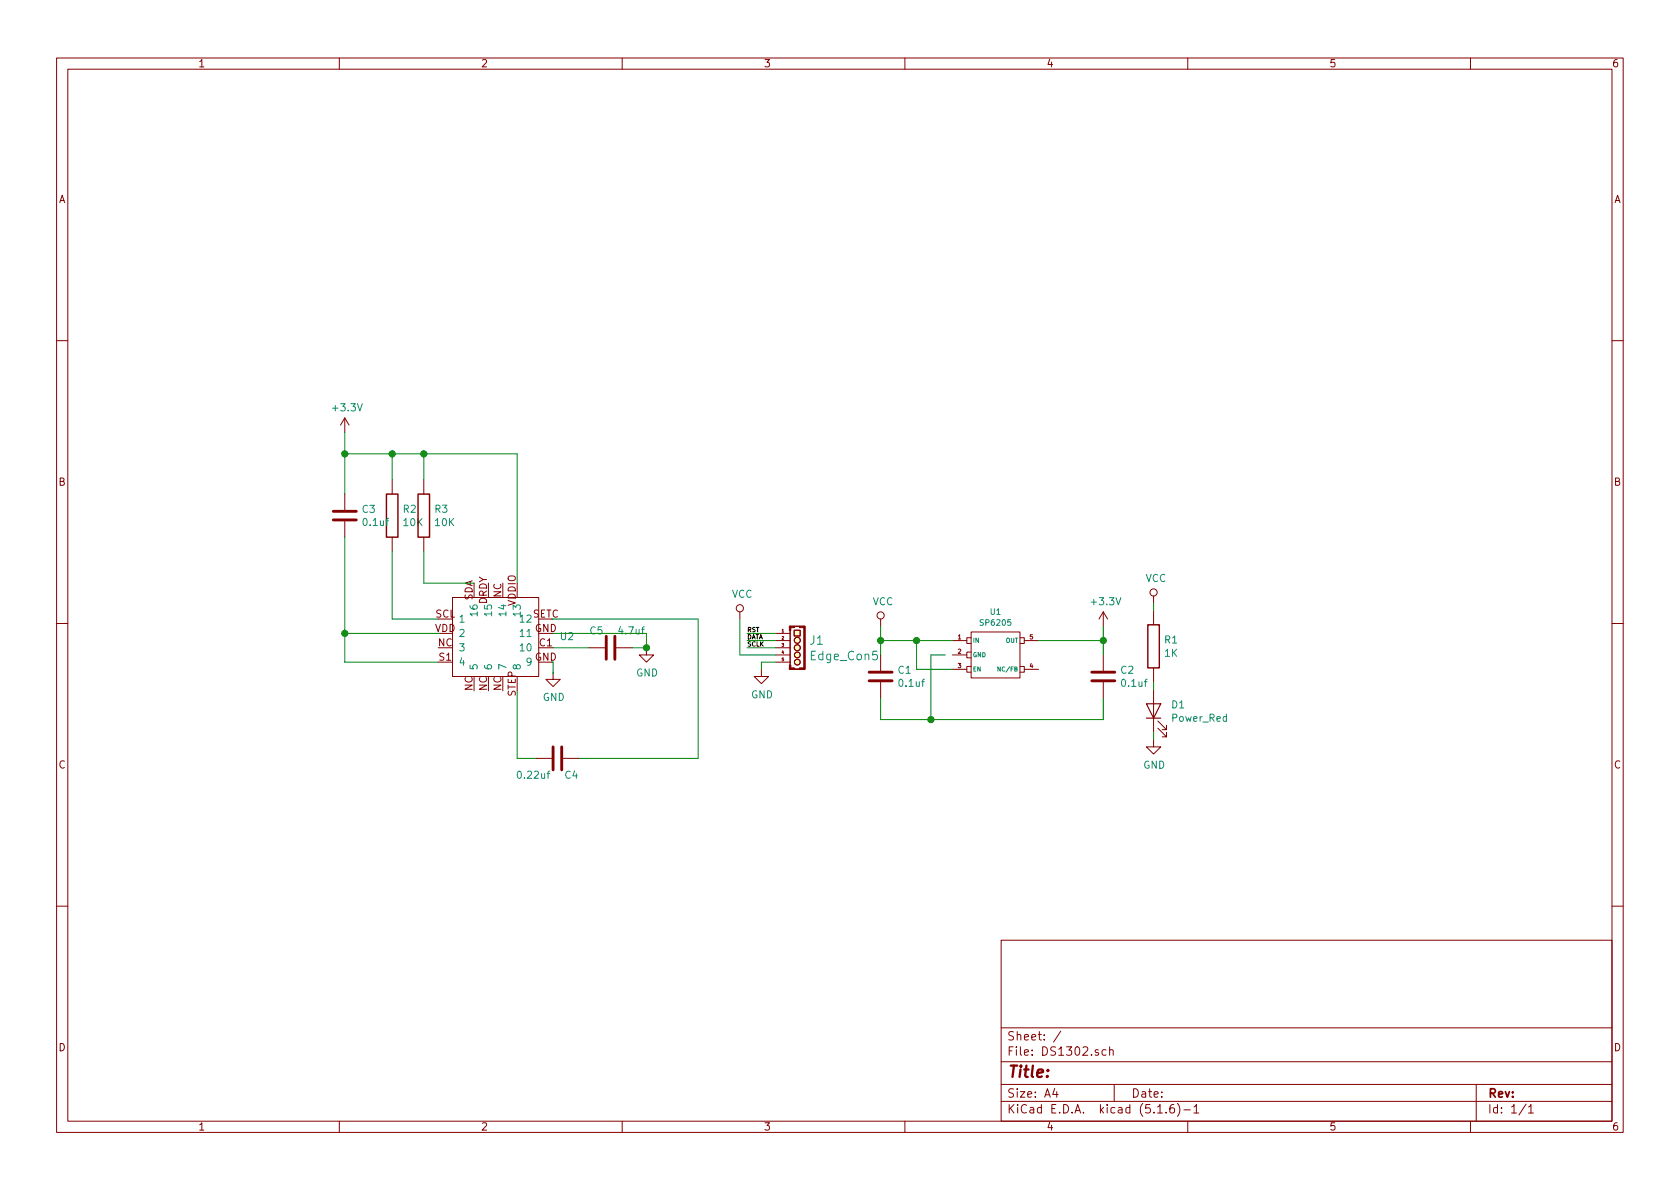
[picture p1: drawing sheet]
<svg xmlns="http://www.w3.org/2000/svg" width="297mm" height="210mm" viewBox="0 0 297 210" stroke-linecap="round" stroke-linejoin="round" font-family="sans-serif">
<g fill="none" stroke="#840000" stroke-width=".18">
<path d="M10 10.3h277v189.9h-277zM12 12.2h273v186.1h-273zM60 10.3v1.9M110 10.3v1.9M160 10.3v1.9M210 10.3v1.9M260 10.3v1.9M10 60.2h2M61 73.9l-.8 1.3M61 73.9v2.5M61 73.9l.7 1.3M285 60.2h2"/>
<path d="M61 87.4v2.8M61 92.2v2.8M69.3 84.8v2.6M69.3 95v2.5M74.9 84.8v2.6M74.9 95v2.5M10 110.3h2M80 105.7h15.2v13.9h-15.2zM97.8 118.9v1.2h1.3l-1.3 1.3-1.3-1.3h1.3M104.1 114.5h2.8M109 114.5h2.8M114.3 114.5v1.3h1.3l-1.3 1.3-1.3-1.3h1.3"/>
<path d="M130.8 108.2v1.3M134.6 118.4v1.2h1.3l-1.3 1.3-1.3-1.3h1.3M137.2 112h2.5M137.2 113.3h2.5M137.2 114.5h2.5M137.2 115.8h2.5M137.2 117.1h2.5M139.7 110.7h2.5v7.7h-2.5zM139.7 111.5v6.1M140.4 111.4h1.1v1.1h-1.1zM155.7 109.5v1.2M155.7 115.8v2.8"/>
<path d="M168.4 113.3h2.5M168.4 115.8h2.5M168.4 118.4h2.5M171.7 111.8h8.6v8.1h-8.6zM171.7 117.9h-.8v1h.8M171.7 115.3h-.8v1h.8M171.7 112.8h-.8v1h.8M180.3 117.9h.8v1h-.8M180.3 112.8h.8v1h-.8M181.1 113.3h2.5M181.1 118.4h2.5M195.1 108.2l-.8 1.3"/>
<path d="M195.1 108.2v2.5M195.1 115.8v2.8M195.1 108.2l.7 1.3M204 105.4v1.3M204 107.9v2.6M204 118.1v2.5M285 110.3h2M94.7 134.1h2.8M99.6 134.1h2.8M155.7 120.6v2.8M195.1 120.6v2.8M204 130.8v1.3h1.2l-1.2 1.2-1.3-1.2h1.3"/>
<path d="M204 121.9v7.6M204.7 128.8l1.5 1.5v-.8v.8h-.7M204.7 127.5l1.5 1.5v-.7v.7h-.7M10 160.2h2M177 166.3h108v32h-108zM285 160.2h2M60 198.3v1.9M110 198.3v1.9M160 198.3v1.9M177 194.8h108M177 191.8h108M177 187.8h108"/>
<path d="M177 181.8h108M186.5 192.5l-.4 1h1M186.8 193v1M187.6 182.3l-1.3 2M195.6 185.7l-.5-.1-.3 .3 .2 .6h.6M196.2 185.7l.2-.1 .4 .1v.9M196.2 185.1v1.5M197 191.8v3M204.7 196.8h.8M206.2 196.7v.1M207.5 195.3a.59 .59 0 0 0-.7 .7v.5l.2 .2 .4 .1 .2-.1 .1-.5-.2-.2-.4-.1-.3 .3M208.2 195.1a1.71 1.71 0 0 1 0 2.3"/>
<path d="M209.3 196.3h1.2M210 198.3v1.9M211.1 195.8l.4-.5v1.5M211.1 196.8h.9M260 198.3v1.9M261 191.8v6.5M269.8 195.2l-1.2 2M270.3 195.8l.4-.5v1.5M270.3 196.8h.8"/>
<circle cx="130.8" cy="107.6" r=".63"/>
<circle cx="141" cy="114.5" r=".53"/>
<circle cx="141" cy="113.2" r=".53"/>
<circle cx="141" cy="117.1" r=".51"/>
<circle cx="141" cy="115.8" r=".51"/>
<circle cx="155.7" cy="108.8" r=".63"/>
<circle cx="204" cy="104.8" r=".63"/>
</g>
<path d="M68.3 87.4h2.1v7.6h-2.1zM73.9 87.4h2v7.6h-2zM202.9 110.5h2.1v7.6h-2.1z" fill="none" stroke="#840000" stroke-width=".25"/>
<g fill="#ffffc2" stroke="#ffffc2" stroke-width=".18">
<path d="M140.4 111.4h1.1v1.1h-1.1z"/>
<circle cx="141" cy="117.1" r=".51"/>
<circle cx="141" cy="115.8" r=".51"/>
<circle cx="141" cy="114.5" r=".53"/>
<circle cx="141" cy="113.2" r=".53"/>
</g>
<g fill="#840000" stroke="#840000" stroke-width=".18">
<path d="M142.1 110.7h.3v7.7h-.3z"/>
<path d="M141.4 118.1h.8v.3h-.8z"/>
<path d="M140.5 118.3l.9 .1z"/>
<path d="M140.4 110.7l1 .1z"/>
<path d="M141.4 110.7h.8v.3h-.8z"/>
<path d="M139.6 118.1h.9v.3h-.9z"/>
<path d="M139.6 110.7h.9v.3h-.9z"/>
<path d="M139.6 117.6h.2v.8h-.2z"/>
<path d="M139.6 110.7h.2v.8h-.2z"/>
</g>
<path d="M58.9 91.9h4.1M58.9 90.4h4.1M107.2 112.5v4.1M108.7 112.5v4.1M153.7 118.9h4M193 118.9h4.1M97.8 132.1v4M99.3 132.1v4M153.7 120.4h4M193 120.4h4.1" fill="none" stroke="#840000" stroke-width=".51"/>
<path d="M176.9 117.9v.8l-.5-.8v.8" fill="none" stroke="#008484" stroke-width=".18"/>
<path d="M202.7 124.5h2.5l-1.2 2.5zM202.7 127h2.5" fill="none" stroke="#840000" stroke-width=".2"/>
<g fill="none" stroke="#008400" stroke-width=".18">
<path d="M61 76.4v11M69.3 79.8v5M74.9 79.8v5M61 95v22.1h16.5M61 80.3h30.4v22.8M69.3 97.5v12h8.2M74.9 97.5v5.6h8.9M61 112h16.7M97.5 109.5h25.9v24.6h-21M97.8 112h16.5v2.5h-2.5M97.8 114.5h6.3M97.8 117.1v2"/>
<path d="M130.8 109.5v6.3h6.4M132.1 112h5.1M132.1 114.5h5.1M132.1 113.3h5.1M137.2 117.1h-2.6v1.3M155.7 113.3h12.7M155.7 110.7v5.1M162.1 113.3v5.1h6.3M167.1 115.8h-2.5v11.4M183.6 113.3h11.5M195.1 110.7v5.1M204 106.7v1.2"/>
<path d="M91.4 122.2v11.9h3.3M155.7 123.4v3.8h39.4v-3.8M204 120.6v1.3M204 129.5v1.3"/>
</g>
<g fill="#008400" stroke="#008400" stroke-width=".25">
<circle cx="114.3" cy="114.5" r=".51"/>
<circle cx="162.1" cy="113.3" r=".51"/>
<circle cx="61" cy="112" r=".51"/>
<circle cx="155.7" cy="113.3" r=".51"/>
<circle cx="74.9" cy="80.3" r=".51"/>
<circle cx="195.1" cy="113.3" r=".51"/>
<circle cx="61" cy="80.3" r=".51"/>
<circle cx="69.3" cy="80.3" r=".51"/>
<circle cx="164.6" cy="127.2" r=".51"/>
</g>
<text font-size="2.8" fill="#840000" x="178" y="190.5">Title:</text>
<g font-size="2.1" fill="#008484">
<text x="143.2" y="114">J1</text>
<text x="143.4" y="116.8">Edge_Con5</text>
</g>
<g font-size="2.1" fill="#840000">
<text x="178" y="184">Sheet: /</text>
<text x="178" y="186.7">File: DS1302.sch</text>
<text x="178" y="196.9">KiCad E.D.A. kicad (5.1.6)-1</text>
<text x="178" y="194.1">Size: A4</text>
<text x="200" y="194.1">Date:</text>
<text x="263" y="194.1">Rev:</text>
<text x="263" y="196.9">Id: 1/1</text>
</g>
<g font-size="1.8" fill="#840000">
<text x="35" y="11.9">1</text>
<text x="85" y="11.9">2</text>
<text x="135" y="11.9">3</text>
<text x="185" y="11.9">4</text>
<text x="235" y="11.9">5</text>
<text x="285" y="11.9">6</text>
<text x="10.4" y="35.9">A</text>
<text x="285.4" y="35.9">A</text>
<text x="10.4" y="85.9">B</text>
<text x="285.4" y="85.9">B</text>
<text x="83.6" y="106.2" transform="rotate(-90 83.6 106.2)">SDA</text>
<text x="86.1" y="106.9" transform="rotate(-90 86.1 106.9)">DRDY</text>
<text x="88.6" y="105.7" transform="rotate(-90 88.6 105.7)">NC</text>
<text x="91.2" y="107.2" transform="rotate(-90 91.2 107.2)">VDDIO</text>
<text x="76.9" y="111.8">VDD</text>
<text x="77" y="109.2">SCL</text>
<text x="94.2" y="109.2">SETC</text>
<text x="94.6" y="111.8">GND</text>
<text x="77.5" y="114.3">NC</text>
<text x="77.7" y="116.8">S1</text>
<text x="95.4" y="114.3">C1</text>
<text x="83.6" y="122.2" transform="rotate(-90 83.6 122.2)">NC</text>
<text x="86.1" y="122.2" transform="rotate(-90 86.1 122.2)">NC</text>
<text x="88.6" y="122.2" transform="rotate(-90 88.6 122.2)">NC</text>
<text x="91.2" y="123.2" transform="rotate(-90 91.2 123.2)">STEP</text>
<text x="10.4" y="135.9">C</text>
<text x="285.4" y="135.9">C</text>
<text x="10.4" y="185.9">D</text>
<text x="285.4" y="185.9">D</text>
<text x="35" y="199.9">1</text>
<text x="85" y="199.9">2</text>
<text x="135" y="199.9">3</text>
<text x="185" y="199.9">4</text>
<text x="235" y="199.9">5</text>
<text x="285" y="199.9">6</text>
</g>
<g font-size="1.8" fill="#008484">
<text x="59" y="72.7">+3.3V</text>
<text x="64.1" y="90.7">C3</text>
<text x="64.3" y="93">0.1uf</text>
<text x="71.3" y="90.7">R2</text>
<text x="71.4" y="93">10K</text>
<text x="76.9" y="90.7">R3</text>
<text x="77" y="93">10K</text>
<text x="129.4" y="105.7">VCC</text>
<text x="154.3" y="107">VCC</text>
<text x="193.1" y="107">+3.3V</text>
<text x="202.5" y="102.9">VCC</text>
<text x="81" y="110.1">1</text>
<text x="81" y="112.6">2</text>
<text x="84.5" y="108.6" transform="rotate(-90 84.5 108.6)">16</text>
<text x="87" y="108.6" transform="rotate(-90 87 108.6)">15</text>
<text x="89.5" y="108.6" transform="rotate(-90 89.5 108.6)">14</text>
<text x="92.1" y="108.6" transform="rotate(-90 92.1 108.6)">13</text>
<text x="92.3" y="112.6">11</text>
<text x="92.3" y="110.1">12</text>
<text x="99.1" y="113.2">U2</text>
<text x="104.3" y="112.2">C5</text>
<text x="109.6" y="112.2">4.7uf</text>
<text x="205.9" y="113.8">R1</text>
<text x="81" y="115.2">3</text>
<text x="81" y="117.7">4</text>
<text x="84.5" y="118.6" transform="rotate(-90 84.5 118.6)">5</text>
<text x="87" y="118.6" transform="rotate(-90 87 118.6)">6</text>
<text x="89.5" y="118.6" transform="rotate(-90 89.5 118.6)">7</text>
<text x="92.1" y="118.6" transform="rotate(-90 92.1 118.6)">8</text>
<text x="92.3" y="115.2">10</text>
<text x="93.2" y="117.7">9</text>
<text x="112.5" y="119.6">GND</text>
<text x="158.8" y="119.1">C1</text>
<text x="198.2" y="119.1">C2</text>
<text x="205.9" y="116.1">1K</text>
<text x="96" y="123.9">GND</text>
<text x="132.8" y="123.5">GND</text>
<text x="159.1" y="121.5">0.1uf</text>
<text x="198.5" y="121.5">0.1uf</text>
<text x="207.2" y="125.3">D1</text>
<text x="207.3" y="127.6">Power_Red</text>
<text x="91.7" y="137.7">0.22uf</text>
<text x="99.9" y="137.7">C4</text>
<text x="202.1" y="135.9">GND</text>
</g>
<text font-size="1.8" fill="#008400" x="94.6" y="116.8">GND</text>
<g font-size="1.4" fill="#008484">
<text x="173.5" y="110.6">SP6205</text>
<text x="175.1" y="108.7">U1</text>
</g>
<g font-size="1.1">
<text x="132.1" y="111.8">RST</text>
<text x="132.1" y="113">DATA</text>
<text x="132.1" y="114.3">SCLK</text>
</g>
<g font-size="1.1" fill="#840000">
<text x="169.4" y="113">1</text>
<text x="182.1" y="113">5</text>
<text x="169.4" y="115.6">2</text>
<text x="169.4" y="118.1">3</text>
<text x="182.1" y="118.1">4</text>
</g>
<g font-size="1.1" fill="#008484">
<text x="172" y="113.7">IN</text>
<text x="177.9" y="113.7">OUT</text>
<text x="172" y="116.2">GND</text>
<text x="172" y="118.7">EN</text>
<text x="176.8" y="118.7">NC/FB</text>
</g>
<g font-size=".7" fill="#840000">
<text x="138.3" y="111.8">1</text>
<text x="138.3" y="113.1">2</text>
<text x="138.3" y="114.3">3</text>
<text x="138.3" y="115.6">4</text>
<text x="138.3" y="116.9">5</text>
</g>
</svg>
